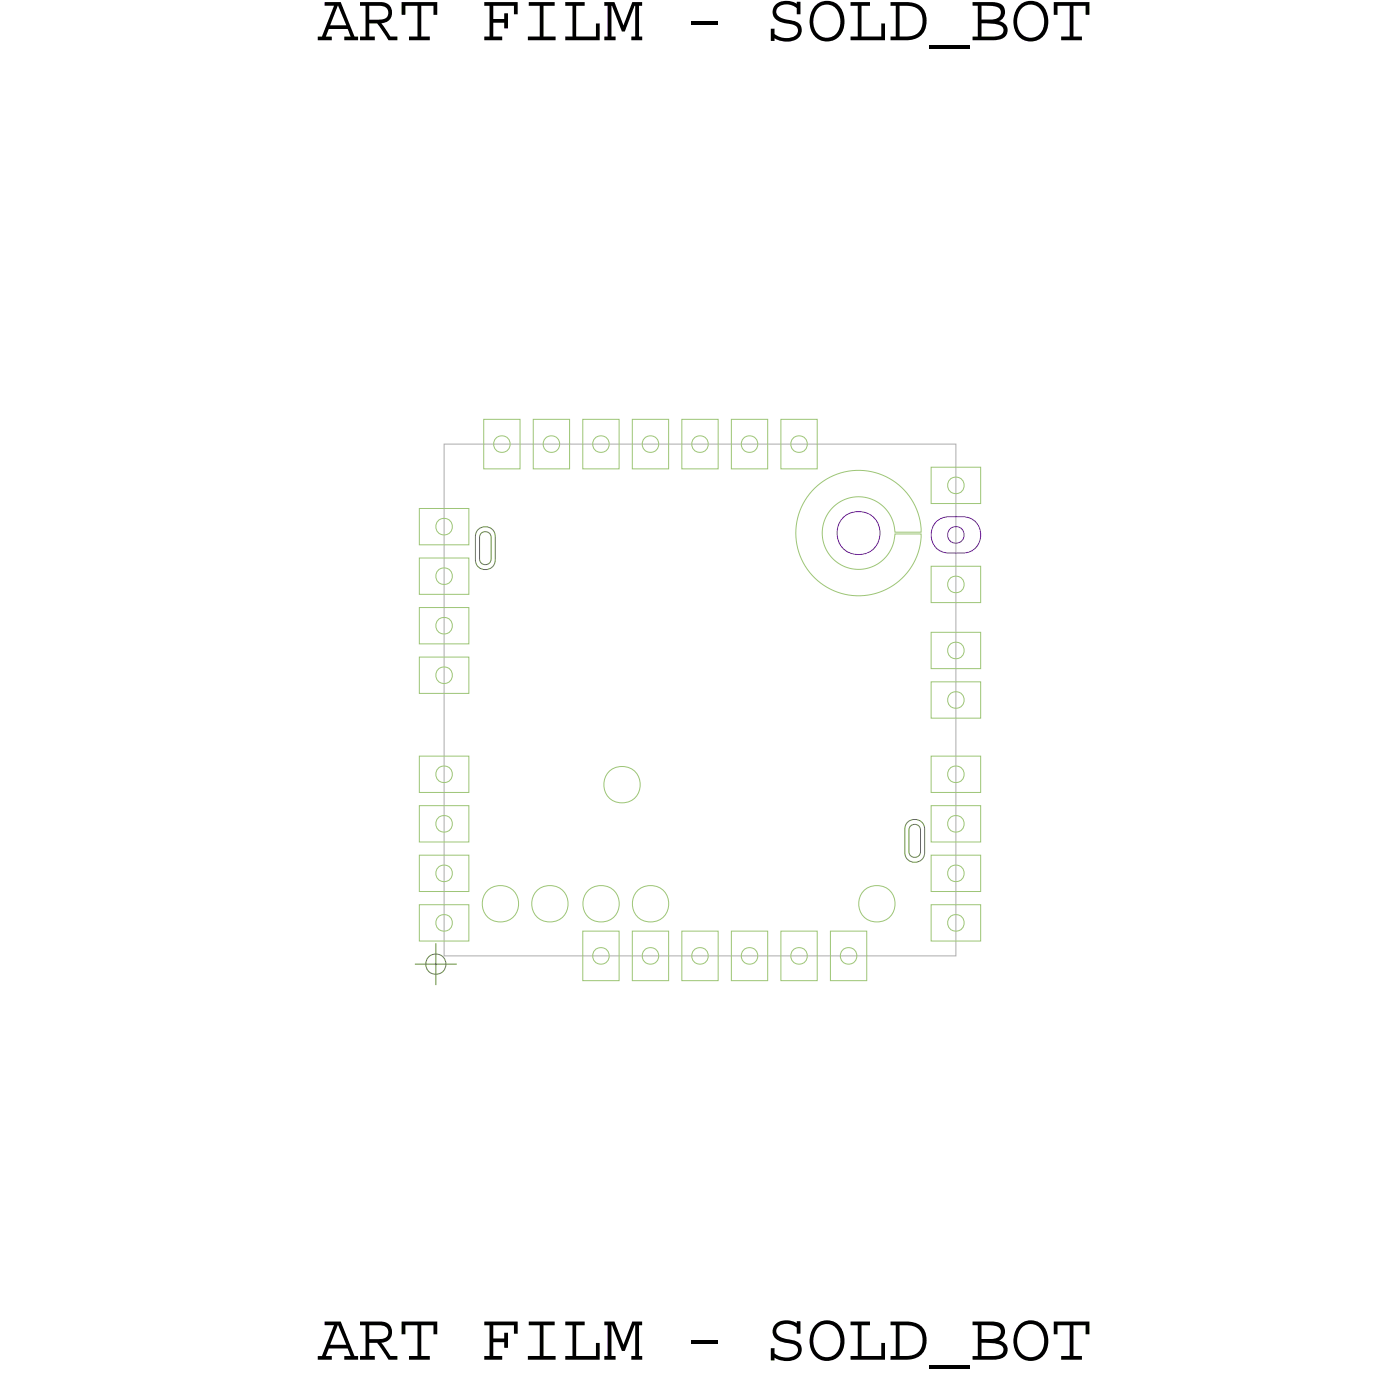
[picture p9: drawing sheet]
<svg xmlns="http://www.w3.org/2000/svg" width="42mm" height="42mm" viewBox="0 0 42 42" stroke-linecap="round" stroke-linejoin="round" font-family="sans-serif">
<!-- layer: Board Outline -->
<path d="M13.4 13.5h15.5v15.5h-15.5z" fill="none" stroke="#acacac" stroke-width=".03"/>
<!-- layer: Nets -->
<g fill="none" stroke="#9dc576" stroke-width=".03">
<path d="M12.7 18.4h1.5v1.1h-1.5zM12.7 19.9h1.5v1.1h-1.5zM12.7 15.4h1.5v1.1h-1.5zM12.7 16.9h1.5v1.1h-1.5zM13.3 18.8l.1-.1 .2 .1 .1 .1-.1 .2-.2 .1-.1-.1-.1-.2zM13.3 15.8l.1-.1 .2 .1 .1 .1-.1 .2-.2 .1-.1-.1-.1-.2zM13.3 17.3l.1-.1 .2 .1 .1 .1-.1 .2-.2 .1-.1-.1-.1-.2zM14.6 12.7h1.1v1.5h-1.1zM15 13.3l.2-.1 .2 .1 .1 .1-.1 .2-.2 .1-.2-.1-.1-.2zM16.1 12.7h1.1v1.5h-1.1zM16.5 13.3l.2-.1 .2 .1 .1 .1-.1 .2-.2 .1-.2-.1-.1-.2zM17.7 12.7h1v1.5h-1z"/>
<path d="M18 13.3l.2-.1 .2 .1 .1 .1-.1 .2-.2 .1-.2-.1-.1-.2zM19.1 12.7h1.1v1.5h-1.1zM19.5 13.3l.2-.1 .2 .1 .1 .1-.1 .2-.2 .1-.2-.1-.1-.2zM20.6 12.7h1.1v1.5h-1.1zM21 13.3l.2-.1 .2 .1 .1 .1-.1 .2-.2 .1-.2-.1-.1-.2zM22.1 12.7h1.1v1.5h-1.1zM22.5 13.3l.2-.1 .2 .1 .1 .1-.1 .2-.2 .1-.2-.1-.1-.2zM23.6 12.7h1.1v1.5h-1.1zM24 13.3l.2-.1 .2 .1 .1 .1-.1 .2-.2 .1-.2-.1-.1-.2zM24.7 14.8a1.9 1.9 0 0 1 2-.4 1.9 1.9 0 0 1 1.2 1.7h-.8a1.1 1.1 0 0 0-1.6-1 1.1 1.1 0 0 0-.1 1.9 1.1 1.1 0 0 0 1.7-.7v-.1h.8a1.9 1.9 0 0 1-2.6 1.7 1.9 1.9 0 0 1-.6-3.1zM28.2 19.2h1.5v1.1h-1.5zM28.2 14.2h1.5v1.1h-1.5z"/>
<path d="M28.2 17.2h1.5v1.1h-1.5zM28.8 19.5h.2h.1l.1 .2-.1 .2h-.1h-.2l-.1-.2zM28.8 14.5h.2h.1l.1 .2-.1 .2h-.1h-.2l-.1-.2zM28.8 17.5h.2h.1l.1 .2-.1 .2h-.1h-.2l-.1-.2zM12.7 27.4h1.5v1.1h-1.5zM12.7 24.4h1.5v1.1h-1.5zM12.7 22.9h1.5v1.1h-1.5zM12.7 25.9h1.5v1.1h-1.5zM13.3 27.8l.1-.1 .2 .1 .1 .1-.1 .2-.2 .1-.1-.1-.1-.2zM13.3 24.8l.1-.1 .2 .1 .1 .1-.1 .2-.2 .1-.1-.1-.1-.2zM13.3 23.3l.1-.1 .2 .1 .1 .1-.1 .2-.2 .1-.1-.1-.1-.2zM13.3 20.3l.1-.1 .2 .1 .1 .1-.1 .2-.2 .1-.1-.1-.1-.2z"/>
<path d="M13.3 26.3l.1-.1 .2 .1 .1 .1-.1 .2-.2 .1-.1-.1-.1-.2zM17.7 28.2h1v1.5h-1zM18 28.8l.2-.1 .2 .1 .1 .1-.1 .2-.2 .1-.2-.1-.1-.2zM19.1 28.2h1.1v1.5h-1.1zM19.5 28.8l.2-.1 .2 .1 .1 .1-.1 .2-.2 .1-.2-.1-.1-.2zM20.6 28.2h1.1v1.5h-1.1zM21 28.8l.2-.1 .2 .1 .1 .1-.1 .2-.2 .1-.2-.1-.1-.2zM22.1 28.2h1.1v1.5h-1.1zM22.5 28.8l.2-.1 .2 .1 .1 .1-.1 .2-.2 .1-.2-.1-.1-.2zM23.6 28.2h1.1v1.5h-1.1zM24 28.8l.2-.1 .2 .1 .1 .1-.1 .2-.2 .1-.2-.1-.1-.2zM25.1 28.2h1.1v1.5h-1.1z"/>
<path d="M25.5 28.8l.2-.1 .2 .1 .1 .1-.1 .2-.2 .1-.2-.1-.1-.2zM28.2 27.4h1.5v1.1h-1.5zM28.2 25.9h1.5v1.1h-1.5zM28.2 24.4h1.5v1.1h-1.5zM28.2 22.9h1.5v1.1h-1.5zM28.2 20.7h1.5v1.1h-1.5zM28.8 27.8l.2-.1 .1 .1 .1 .1-.1 .2-.1 .1-.2-.1-.1-.2zM28.8 26.3l.2-.1 .1 .1 .1 .1-.1 .2-.1 .1-.2-.1-.1-.2zM28.8 24.8l.2-.1 .1 .1 .1 .1-.1 .2-.1 .1-.2-.1-.1-.2zM28.8 23.3l.2-.1 .1 .1 .1 .1-.1 .2-.1 .1-.2-.1-.1-.2zM28.8 21h.2h.1l.1 .2-.1 .2h-.1h-.2l-.1-.2z"/>
<circle cx="15.2" cy="27.4" r=".55"/>
<circle cx="16.7" cy="27.4" r=".55"/>
<circle cx="18.2" cy="27.4" r=".55"/>
<circle cx="18.8" cy="23.8" r=".55"/>
<circle cx="19.7" cy="27.4" r=".55"/>
<circle cx="26.6" cy="27.4" r=".55"/>
</g>
<g fill="none" stroke="#8d00d9" stroke-width=".03">
<path d="M28.4 15.8a.93 .93 0 0 1 1.3 .2v.4a.85 .85 0 0 1-1.5 0v-.4zM28.8 16h.2h.1l.1 .2-.1 .2h-.1h-.2l-.1-.2z"/>
<circle cx="26" cy="16.1" r=".65"/>
</g>
<path d="M14.5 16h.2h.2l.1 .3v.7l-.1 .2-.2 .1-.2-.1-.1-.2v-.7zM14.6 16.1h.2l.1 .2v.6l-.1 .2h-.2l-.1-.2v-.6zM27.5 24.9l.2-.1 .2 .1 .1 .2v.7l-.1 .2-.2 .1-.2-.1-.1-.2v-.7zM27.6 25h.2l.1 .1v.7l-.1 .1h-.2l-.1-.1v-.7z" fill="none" stroke="#638b3a" stroke-width=".03"/>
<!-- layer: Drawing Origin -->
<path d="M12.6 29.2h1.2M13 29l.2-.1 .2 .1 .1 .2-.1 .2-.2 .1-.2-.1-.1-.2zM13.2 28.6v1.2" fill="none" stroke="#638b3a" stroke-width=".03"/>
<g font-size="2.1">
<text x="9.6" y="1.2">ART FILM - SOLD_BOT</text>
<text x="9.6" y="41.2">ART FILM - SOLD_BOT</text>
</g>
</svg>
